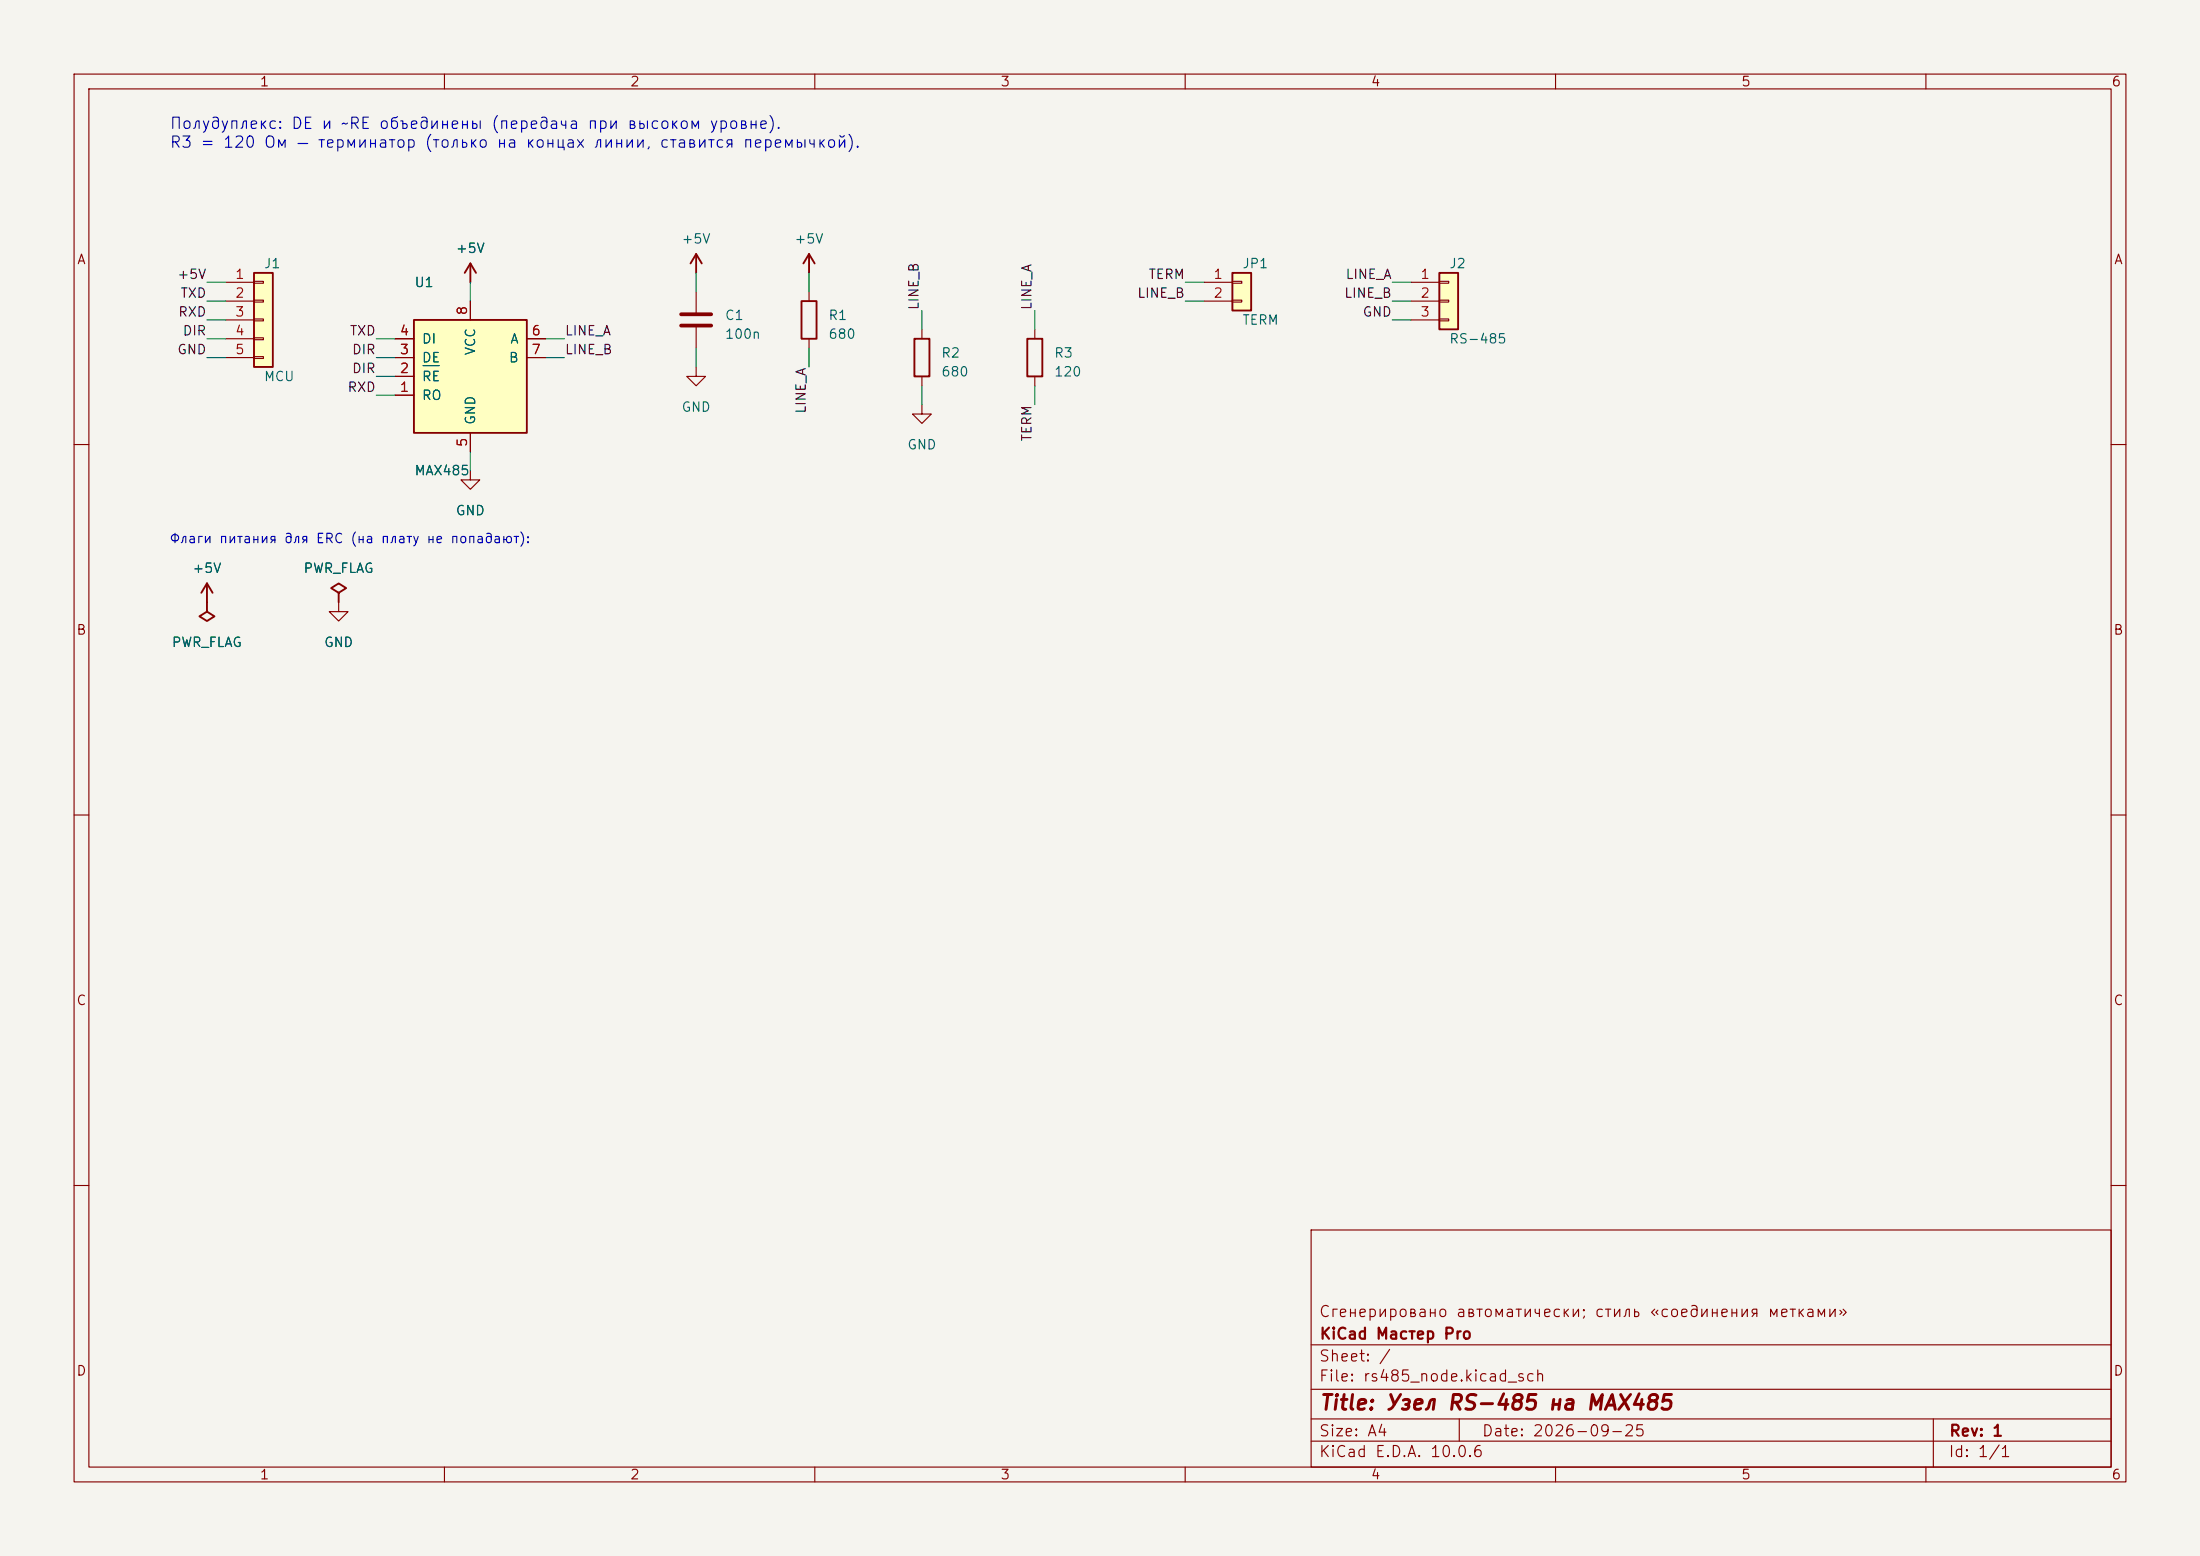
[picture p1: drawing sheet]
(kicad_sch (version 20231120) (generator "eeschema") (generator_version "8.0")
 (paper "A4")
 (title_block (title "Узел RS-485 на MAX485") (date "2026-09-25") (rev "1") (company "KiCad Мастер Pro") (comment 1 "Сгенерировано автоматически; стиль «соединения метками»"))
 (lib_symbols (symbol "KiCadMaster:Conn_01x05" (pin_numbers) (pin_names (offset 0) hide) (exclude_from_sim no) (in_bom yes) (on_board yes) (property "Reference" "J" (at 0 7.62 0) (effects (font (size 1.27 1.27)))) (property "Value" "Conn_01x05" (at 0 -7.62 0) (effects (font (size 1.27 1.27)))) (property "Footprint" "" (at 0 0 0) (effects (font (size 1.27 1.27)) hide)) (property "Datasheet" "~" (at 0 0 0) (effects (font (size 1.27 1.27)) hide)) (property "Description" "Разъём" (at 0 0 0) (effects (font (size 1.27 1.27)) hide)) (symbol "Conn_01x05_0_1" (rectangle (start -1.27 6.35) (end 1.27 -6.35) (stroke (width 0.254) (type default)) (fill (type background))) (rectangle (start -1.27 5.207) (end 0 4.953) (stroke (width 0.1524) (type default)) (fill (type none))) (rectangle (start -1.27 2.667) (end 0 2.413) (stroke (width 0.1524) (type default)) (fill (type none))) (rectangle (start -1.27 0.127) (end 0 -0.127) (stroke (width 0.1524) (type default)) (fill (type none))) (rectangle (start -1.27 -2.413) (end 0 -2.667) (stroke (width 0.1524) (type default)) (fill (type none))) (rectangle (start -1.27 -4.953) (end 0 -5.207) (stroke (width 0.1524) (type default)) (fill (type none)))) (symbol "Conn_01x05_1_1" (pin passive line (at -5.08 5.08 0) (length 3.81) (name "Pin_1" (effects (font (size 1.27 1.27)))) (number "1" (effects (font (size 1.27 1.27))))) (pin passive line (at -5.08 2.54 0) (length 3.81) (name "Pin_2" (effects (font (size 1.27 1.27)))) (number "2" (effects (font (size 1.27 1.27))))) (pin passive line (at -5.08 0 0) (length 3.81) (name "Pin_3" (effects (font (size 1.27 1.27)))) (number "3" (effects (font (size 1.27 1.27))))) (pin passive line (at -5.08 -2.54 0) (length 3.81) (name "Pin_4" (effects (font (size 1.27 1.27)))) (number "4" (effects (font (size 1.27 1.27))))) (pin passive line (at -5.08 -5.08 0) (length 3.81) (name "Pin_5" (effects (font (size 1.27 1.27)))) (number "5" (effects (font (size 1.27 1.27))))))) (symbol "KiCadMaster:MAX485" (pin_numbers) (pin_names (offset 1.016)) (exclude_from_sim no) (in_bom yes) (on_board yes) (property "Reference" "U" (at -7.62 12.7 0) (effects (font (size 1.27 1.27)))) (property "Value" "MAX485" (at -7.62 -12.7 0) (effects (font (size 1.27 1.27)))) (property "Footprint" "" (at 0 0 0) (effects (font (size 1.27 1.27)) hide)) (property "Datasheet" "~" (at 0 0 0) (effects (font (size 1.27 1.27)) hide)) (property "Description" "Приёмопередатчик RS-485, DIP-8" (at 0 0 0) (effects (font (size 1.27 1.27)) hide)) (property "ki_keywords" "rs485" (at 0 0 0) (effects (font (size 1.27 1.27)) hide)) (symbol "MAX485_0_1" (rectangle (start -7.62 7.62) (end 7.62 -7.62) (stroke (width 0.254) (type default)) (fill (type background)))) (symbol "MAX485_1_1" (pin input line (at -10.16 5.08 0) (length 2.54) (name "DI" (effects (font (size 1.27 1.27)))) (number "4" (effects (font (size 1.27 1.27))))) (pin input line (at -10.16 2.54 0) (length 2.54) (name "DE" (effects (font (size 1.27 1.27)))) (number "3" (effects (font (size 1.27 1.27))))) (pin input line (at -10.16 0 0) (length 2.54) (name "~{RE}" (effects (font (size 1.27 1.27)))) (number "2" (effects (font (size 1.27 1.27))))) (pin output line (at -10.16 -2.54 0) (length 2.54) (name "RO" (effects (font (size 1.27 1.27)))) (number "1" (effects (font (size 1.27 1.27))))) (pin bidirectional line (at 10.16 5.08 180) (length 2.54) (name "A" (effects (font (size 1.27 1.27)))) (number "6" (effects (font (size 1.27 1.27))))) (pin bidirectional line (at 10.16 2.54 180) (length 2.54) (name "B" (effects (font (size 1.27 1.27)))) (number "7" (effects (font (size 1.27 1.27))))) (pin power_in line (at 0 10.16 270) (length 2.54) (name "VCC" (effects (font (size 1.27 1.27)))) (number "8" (effects (font (size 1.27 1.27))))) (pin power_in line (at 0 -10.16 90) (length 2.54) (name "GND" (effects (font (size 1.27 1.27)))) (number "5" (effects (font (size 1.27 1.27))))))) (symbol "KiCadMaster:C" (pin_numbers hide) (pin_names (offset 0) hide) (exclude_from_sim no) (in_bom yes) (on_board yes) (property "Reference" "C" (at 3.81 0.635 0) (effects (font (size 1.27 1.27)))) (property "Value" "C" (at 3.81 -1.905 0) (effects (font (size 1.27 1.27)))) (property "Footprint" "" (at 0 0 0) (effects (font (size 1.27 1.27)) hide)) (property "Datasheet" "~" (at 0 0 0) (effects (font (size 1.27 1.27)) hide)) (property "Description" "Конденсатор" (at 0 0 0) (effects (font (size 1.27 1.27)) hide)) (symbol "C_0_1" (polyline (pts (xy -2.032 0.762) (xy 2.032 0.762)) (stroke (width 0.508) (type default)) (fill (type none))) (polyline (pts (xy -2.032 -0.762) (xy 2.032 -0.762)) (stroke (width 0.508) (type default)) (fill (type none)))) (symbol "C_1_1" (pin passive line (at 0 3.81 270) (length 3.048) (name "~" (effects (font (size 1.27 1.27)))) (number "1" (effects (font (size 1.27 1.27))))) (pin passive line (at 0 -3.81 90) (length 3.048) (name "~" (effects (font (size 1.27 1.27)))) (number "2" (effects (font (size 1.27 1.27))))))) (symbol "KiCadMaster:R" (pin_numbers hide) (pin_names (offset 0) hide) (exclude_from_sim no) (in_bom yes) (on_board yes) (property "Reference" "R" (at 2.54 0.635 0) (effects (font (size 1.27 1.27)))) (property "Value" "R" (at 2.54 -1.905 0) (effects (font (size 1.27 1.27)))) (property "Footprint" "" (at 0 0 0) (effects (font (size 1.27 1.27)) hide)) (property "Datasheet" "~" (at 0 0 0) (effects (font (size 1.27 1.27)) hide)) (property "Description" "Резистор" (at 0 0 0) (effects (font (size 1.27 1.27)) hide)) (symbol "R_0_1" (rectangle (start -1.016 -2.54) (end 1.016 2.54) (stroke (width 0.254) (type default)) (fill (type none)))) (symbol "R_1_1" (pin passive line (at 0 3.81 270) (length 1.27) (name "~" (effects (font (size 1.27 1.27)))) (number "1" (effects (font (size 1.27 1.27))))) (pin passive line (at 0 -3.81 90) (length 1.27) (name "~" (effects (font (size 1.27 1.27)))) (number "2" (effects (font (size 1.27 1.27))))))) (symbol "KiCadMaster:Conn_01x02" (pin_numbers) (pin_names (offset 0) hide) (exclude_from_sim no) (in_bom yes) (on_board yes) (property "Reference" "J" (at 0 5.08 0) (effects (font (size 1.27 1.27)))) (property "Value" "Conn_01x02" (at 0 -2.54 0) (effects (font (size 1.27 1.27)))) (property "Footprint" "" (at 0 0 0) (effects (font (size 1.27 1.27)) hide)) (property "Datasheet" "~" (at 0 0 0) (effects (font (size 1.27 1.27)) hide)) (property "Description" "Разъём" (at 0 0 0) (effects (font (size 1.27 1.27)) hide)) (symbol "Conn_01x02_0_1" (rectangle (start -1.27 3.81) (end 1.27 -1.27) (stroke (width 0.254) (type default)) (fill (type background))) (rectangle (start -1.27 2.667) (end 0 2.413) (stroke (width 0.1524) (type default)) (fill (type none))) (rectangle (start -1.27 0.127) (end 0 -0.127) (stroke (width 0.1524) (type default)) (fill (type none)))) (symbol "Conn_01x02_1_1" (pin passive line (at -5.08 2.54 0) (length 3.81) (name "Pin_1" (effects (font (size 1.27 1.27)))) (number "1" (effects (font (size 1.27 1.27))))) (pin passive line (at -5.08 0 0) (length 3.81) (name "Pin_2" (effects (font (size 1.27 1.27)))) (number "2" (effects (font (size 1.27 1.27))))))) (symbol "KiCadMaster:Conn_01x03" (pin_numbers) (pin_names (offset 0) hide) (exclude_from_sim no) (in_bom yes) (on_board yes) (property "Reference" "J" (at 0 5.08 0) (effects (font (size 1.27 1.27)))) (property "Value" "Conn_01x03" (at 0 -5.08 0) (effects (font (size 1.27 1.27)))) (property "Footprint" "" (at 0 0 0) (effects (font (size 1.27 1.27)) hide)) (property "Datasheet" "~" (at 0 0 0) (effects (font (size 1.27 1.27)) hide)) (property "Description" "Разъём" (at 0 0 0) (effects (font (size 1.27 1.27)) hide)) (symbol "Conn_01x03_0_1" (rectangle (start -1.27 3.81) (end 1.27 -3.81) (stroke (width 0.254) (type default)) (fill (type background))) (rectangle (start -1.27 2.667) (end 0 2.413) (stroke (width 0.1524) (type default)) (fill (type none))) (rectangle (start -1.27 0.127) (end 0 -0.127) (stroke (width 0.1524) (type default)) (fill (type none))) (rectangle (start -1.27 -2.413) (end 0 -2.667) (stroke (width 0.1524) (type default)) (fill (type none)))) (symbol "Conn_01x03_1_1" (pin passive line (at -5.08 2.54 0) (length 3.81) (name "Pin_1" (effects (font (size 1.27 1.27)))) (number "1" (effects (font (size 1.27 1.27))))) (pin passive line (at -5.08 0 0) (length 3.81) (name "Pin_2" (effects (font (size 1.27 1.27)))) (number "2" (effects (font (size 1.27 1.27))))) (pin passive line (at -5.08 -2.54 0) (length 3.81) (name "Pin_3" (effects (font (size 1.27 1.27)))) (number "3" (effects (font (size 1.27 1.27))))))) (symbol "KiCadMaster:+5V" (power) (pin_numbers hide) (pin_names (offset 0) hide) (exclude_from_sim no) (in_bom yes) (on_board yes) (property "Reference" "#PWR" (at 0 -3.81 0) (effects (font (size 1.27 1.27)) hide)) (property "Value" "+5V" (at 0 3.556 0) (effects (font (size 1.27 1.27)))) (property "Footprint" "" (at 0 0 0) (effects (font (size 1.27 1.27)) hide)) (property "Datasheet" "~" (at 0 0 0) (effects (font (size 1.27 1.27)) hide)) (property "Description" "Символ питания: +5V" (at 0 0 0) (effects (font (size 1.27 1.27)) hide)) (symbol "+5V_0_1" (polyline (pts (xy -0.762 1.27) (xy 0 2.54)) (stroke (width 0.254) (type default)) (fill (type none))) (polyline (pts (xy 0 0) (xy 0 2.54)) (stroke (width 0.254) (type default)) (fill (type none))) (polyline (pts (xy 0 2.54) (xy 0.762 1.27)) (stroke (width 0.254) (type default)) (fill (type none)))) (symbol "+5V_1_1" (pin power_in line (at 0 0 90) (length 0) hide (name "+5V" (effects (font (size 1.27 1.27)))) (number "1" (effects (font (size 1.27 1.27))))))) (symbol "KiCadMaster:GND" (power) (pin_numbers hide) (pin_names (offset 0) hide) (exclude_from_sim no) (in_bom yes) (on_board yes) (property "Reference" "#PWR" (at 0 -6.35 0) (effects (font (size 1.27 1.27)) hide)) (property "Value" "GND" (at 0 -3.81 0) (effects (font (size 1.27 1.27)))) (property "Footprint" "" (at 0 0 0) (effects (font (size 1.27 1.27)) hide)) (property "Datasheet" "~" (at 0 0 0) (effects (font (size 1.27 1.27)) hide)) (property "Description" "Символ питания: GND" (at 0 0 0) (effects (font (size 1.27 1.27)) hide)) (symbol "GND_0_1" (polyline (pts (xy 0 0) (xy 0 -1.27) (xy 1.27 -1.27) (xy 0 -2.54) (xy -1.27 -1.27) (xy 0 -1.27)) (stroke (width 0) (type default)) (fill (type none)))) (symbol "GND_1_1" (pin power_in line (at 0 0 270) (length 0) hide (name "GND" (effects (font (size 1.27 1.27)))) (number "1" (effects (font (size 1.27 1.27))))))) (symbol "KiCadMaster:PWR_FLAG" (power) (pin_numbers hide) (pin_names (offset 0) hide) (exclude_from_sim no) (in_bom yes) (on_board yes) (property "Reference" "#FLG" (at 0 1.905 0) (effects (font (size 1.27 1.27)) hide)) (property "Value" "PWR_FLAG" (at 0 3.81 0) (effects (font (size 1.27 1.27)))) (property "Footprint" "" (at 0 0 0) (effects (font (size 1.27 1.27)) hide)) (property "Datasheet" "~" (at 0 0 0) (effects (font (size 1.27 1.27)) hide)) (property "Description" "Флаг: цепь запитана извне (для ERC)" (at 0 0 0) (effects (font (size 1.27 1.27)) hide)) (symbol "PWR_FLAG_0_1" (polyline (pts (xy 0 0) (xy 0 1.27) (xy -1.016 1.905) (xy 0 2.54) (xy 1.016 1.905) (xy 0 1.27)) (stroke (width 0.254) (type default)) (fill (type none)))) (symbol "PWR_FLAG_1_1" (pin power_out line (at 0 0 90) (length 0) hide (name "pwr" (effects (font (size 1.27 1.27)))) (number "1" (effects (font (size 1.27 1.27))))))))
 (symbol (lib_id "KiCadMaster:Conn_01x05") (at 35.56 43.18 0) (unit 1) (exclude_from_sim no) (in_bom yes) (on_board yes) (dnp no) (property "Reference" "J1" (at 35.56 35.56 0) (effects (font (size 1.27 1.27)) (justify left))) (property "Value" "MCU" (at 35.56 50.8 0) (effects (font (size 1.27 1.27)) (justify left))) (property "Footprint" "Connector_PinHeader_2.54mm:PinHeader_1x05_P2.54mm_Vertical" (at 35.56 43.18 0) (effects (font (size 1.27 1.27)) hide)) (property "Datasheet" "~" (at 35.56 43.18 0) (effects (font (size 1.27 1.27)) hide)) (property "Description" "К микроконтроллеру" (at 35.56 43.18 0) (effects (font (size 1.27 1.27)) hide)) (pin "1") (pin "2") (pin "3") (pin "4") (pin "5"))
 (wire (pts (xy 30.48 38.1) (xy 27.94 38.1)) (stroke (width 0) (type default)))
 (label "+5V" (at 27.94 38.1 180) (fields_autoplaced yes) (effects (font (size 1.27 1.27)) (justify right bottom)))
 (wire (pts (xy 30.48 40.64) (xy 27.94 40.64)) (stroke (width 0) (type default)))
 (label "TXD" (at 27.94 40.64 180) (fields_autoplaced yes) (effects (font (size 1.27 1.27)) (justify right bottom)))
 (wire (pts (xy 30.48 43.18) (xy 27.94 43.18)) (stroke (width 0) (type default)))
 (label "RXD" (at 27.94 43.18 180) (fields_autoplaced yes) (effects (font (size 1.27 1.27)) (justify right bottom)))
 (wire (pts (xy 30.48 45.72) (xy 27.94 45.72)) (stroke (width 0) (type default)))
 (label "DIR" (at 27.94 45.72 180) (fields_autoplaced yes) (effects (font (size 1.27 1.27)) (justify right bottom)))
 (wire (pts (xy 30.48 48.26) (xy 27.94 48.26)) (stroke (width 0) (type default)))
 (label "GND" (at 27.94 48.26 180) (fields_autoplaced yes) (effects (font (size 1.27 1.27)) (justify right bottom)))
 (symbol (lib_id "KiCadMaster:MAX485") (at 63.5 50.8 0) (unit 1) (exclude_from_sim no) (in_bom yes) (on_board yes) (dnp no) (property "Reference" "U1" (at 55.88 38.1 0) (effects (font (size 1.27 1.27)) (justify left))) (property "Value" "MAX485" (at 55.88 63.5 0) (effects (font (size 1.27 1.27)) (justify left))) (property "Footprint" "Package_DIP:DIP-8_W7.62mm" (at 63.5 50.8 0) (effects (font (size 1.27 1.27)) hide)) (property "Datasheet" "~" (at 63.5 50.8 0) (effects (font (size 1.27 1.27)) hide)) (property "Description" "Приёмопередатчик" (at 63.5 50.8 0) (effects (font (size 1.27 1.27)) hide)) (pin "4") (pin "3") (pin "2") (pin "1") (pin "6") (pin "7") (pin "8") (pin "5"))
 (wire (pts (xy 53.34 45.72) (xy 50.8 45.72)) (stroke (width 0) (type default)))
 (label "TXD" (at 50.8 45.72 180) (fields_autoplaced yes) (effects (font (size 1.27 1.27)) (justify right bottom)))
 (wire (pts (xy 53.34 48.26) (xy 50.8 48.26)) (stroke (width 0) (type default)))
 (label "DIR" (at 50.8 48.26 180) (fields_autoplaced yes) (effects (font (size 1.27 1.27)) (justify right bottom)))
 (wire (pts (xy 53.34 50.8) (xy 50.8 50.8)) (stroke (width 0) (type default)))
 (label "DIR" (at 50.8 50.8 180) (fields_autoplaced yes) (effects (font (size 1.27 1.27)) (justify right bottom)))
 (wire (pts (xy 53.34 53.34) (xy 50.8 53.34)) (stroke (width 0) (type default)))
 (label "RXD" (at 50.8 53.34 180) (fields_autoplaced yes) (effects (font (size 1.27 1.27)) (justify right bottom)))
 (wire (pts (xy 73.66 45.72) (xy 76.2 45.72)) (stroke (width 0) (type default)))
 (label "LINE_A" (at 76.2 45.72 0) (fields_autoplaced yes) (effects (font (size 1.27 1.27)) (justify left bottom)))
 (wire (pts (xy 73.66 48.26) (xy 76.2 48.26)) (stroke (width 0) (type default)))
 (label "LINE_B" (at 76.2 48.26 0) (fields_autoplaced yes) (effects (font (size 1.27 1.27)) (justify left bottom)))
 (wire (pts (xy 63.5 40.64) (xy 63.5 38.1)) (stroke (width 0) (type default)))
 (symbol (lib_id "KiCadMaster:+5V") (at 63.5 38.1 0) (unit 1) (exclude_from_sim no) (in_bom yes) (on_board yes) (dnp no) (property "Reference" "#PWR01" (at 63.5 38.1 0) (effects (font (size 1.27 1.27)) hide)) (property "Value" "+5V" (at 63.5 33.5 0) (effects (font (size 1.27 1.27)))) (property "Footprint" "" (at 63.5 38.1 0) (effects (font (size 1.27 1.27)) hide)) (property "Datasheet" "" (at 63.5 38.1 0) (effects (font (size 1.27 1.27)) hide)) (property "Description" "" (at 63.5 38.1 0) (effects (font (size 1.27 1.27)) hide)) (pin "1"))
 (wire (pts (xy 63.5 60.96) (xy 63.5 63.5)) (stroke (width 0) (type default)))
 (symbol (lib_id "KiCadMaster:GND") (at 63.5 63.5 0) (unit 1) (exclude_from_sim no) (in_bom yes) (on_board yes) (dnp no) (property "Reference" "#PWR02" (at 63.5 63.5 0) (effects (font (size 1.27 1.27)) hide)) (property "Value" "GND" (at 63.5 68.9 0) (effects (font (size 1.27 1.27)))) (property "Footprint" "" (at 63.5 63.5 0) (effects (font (size 1.27 1.27)) hide)) (property "Datasheet" "" (at 63.5 63.5 0) (effects (font (size 1.27 1.27)) hide)) (property "Description" "" (at 63.5 63.5 0) (effects (font (size 1.27 1.27)) hide)) (pin "1"))
 (symbol (lib_id "KiCadMaster:C") (at 93.98 43.18 0) (unit 1) (exclude_from_sim no) (in_bom yes) (on_board yes) (dnp no) (property "Reference" "C1" (at 97.79 42.545 0) (effects (font (size 1.27 1.27)) (justify left))) (property "Value" "100n" (at 97.79 45.085 0) (effects (font (size 1.27 1.27)) (justify left))) (property "Footprint" "Capacitor_SMD:C_0805_2012Metric" (at 93.98 43.18 0) (effects (font (size 1.27 1.27)) hide)) (property "Datasheet" "~" (at 93.98 43.18 0) (effects (font (size 1.27 1.27)) hide)) (property "Description" "Развязка" (at 93.98 43.18 0) (effects (font (size 1.27 1.27)) hide)) (pin "1") (pin "2"))
 (wire (pts (xy 93.98 39.37) (xy 93.98 36.83)) (stroke (width 0) (type default)))
 (symbol (lib_id "KiCadMaster:+5V") (at 93.98 36.83 0) (unit 1) (exclude_from_sim no) (in_bom yes) (on_board yes) (dnp no) (property "Reference" "#PWR03" (at 93.98 36.83 0) (effects (font (size 1.27 1.27)) hide)) (property "Value" "+5V" (at 93.98 32.23 0) (effects (font (size 1.27 1.27)))) (property "Footprint" "" (at 93.98 36.83 0) (effects (font (size 1.27 1.27)) hide)) (property "Datasheet" "" (at 93.98 36.83 0) (effects (font (size 1.27 1.27)) hide)) (property "Description" "" (at 93.98 36.83 0) (effects (font (size 1.27 1.27)) hide)) (pin "1"))
 (wire (pts (xy 93.98 46.99) (xy 93.98 49.53)) (stroke (width 0) (type default)))
 (symbol (lib_id "KiCadMaster:GND") (at 93.98 49.53 0) (unit 1) (exclude_from_sim no) (in_bom yes) (on_board yes) (dnp no) (property "Reference" "#PWR04" (at 93.98 49.53 0) (effects (font (size 1.27 1.27)) hide)) (property "Value" "GND" (at 93.98 54.93 0) (effects (font (size 1.27 1.27)))) (property "Footprint" "" (at 93.98 49.53 0) (effects (font (size 1.27 1.27)) hide)) (property "Datasheet" "" (at 93.98 49.53 0) (effects (font (size 1.27 1.27)) hide)) (property "Description" "" (at 93.98 49.53 0) (effects (font (size 1.27 1.27)) hide)) (pin "1"))
 (symbol (lib_id "KiCadMaster:R") (at 109.22 43.18 0) (unit 1) (exclude_from_sim no) (in_bom yes) (on_board yes) (dnp no) (property "Reference" "R1" (at 111.76 42.545 0) (effects (font (size 1.27 1.27)) (justify left))) (property "Value" "680" (at 111.76 45.085 0) (effects (font (size 1.27 1.27)) (justify left))) (property "Footprint" "Resistor_SMD:R_0805_2012Metric" (at 109.22 43.18 0) (effects (font (size 1.27 1.27)) hide)) (property "Datasheet" "~" (at 109.22 43.18 0) (effects (font (size 1.27 1.27)) hide)) (property "Description" "Смещение линии (fail-safe)" (at 109.22 43.18 0) (effects (font (size 1.27 1.27)) hide)) (pin "1") (pin "2"))
 (wire (pts (xy 109.22 39.37) (xy 109.22 36.83)) (stroke (width 0) (type default)))
 (symbol (lib_id "KiCadMaster:+5V") (at 109.22 36.83 0) (unit 1) (exclude_from_sim no) (in_bom yes) (on_board yes) (dnp no) (property "Reference" "#PWR05" (at 109.22 36.83 0) (effects (font (size 1.27 1.27)) hide)) (property "Value" "+5V" (at 109.22 32.23 0) (effects (font (size 1.27 1.27)))) (property "Footprint" "" (at 109.22 36.83 0) (effects (font (size 1.27 1.27)) hide)) (property "Datasheet" "" (at 109.22 36.83 0) (effects (font (size 1.27 1.27)) hide)) (property "Description" "" (at 109.22 36.83 0) (effects (font (size 1.27 1.27)) hide)) (pin "1"))
 (wire (pts (xy 109.22 46.99) (xy 109.22 49.53)) (stroke (width 0) (type default)))
 (label "LINE_A" (at 109.22 49.53 270) (fields_autoplaced yes) (effects (font (size 1.27 1.27)) (justify right bottom)))
 (symbol (lib_id "KiCadMaster:R") (at 124.46 48.26 0) (unit 1) (exclude_from_sim no) (in_bom yes) (on_board yes) (dnp no) (property "Reference" "R2" (at 127 47.625 0) (effects (font (size 1.27 1.27)) (justify left))) (property "Value" "680" (at 127 50.165 0) (effects (font (size 1.27 1.27)) (justify left))) (property "Footprint" "Resistor_SMD:R_0805_2012Metric" (at 124.46 48.26 0) (effects (font (size 1.27 1.27)) hide)) (property "Datasheet" "~" (at 124.46 48.26 0) (effects (font (size 1.27 1.27)) hide)) (property "Description" "Смещение линии (fail-safe)" (at 124.46 48.26 0) (effects (font (size 1.27 1.27)) hide)) (pin "1") (pin "2"))
 (wire (pts (xy 124.46 44.45) (xy 124.46 41.91)) (stroke (width 0) (type default)))
 (label "LINE_B" (at 124.46 41.91 90) (fields_autoplaced yes) (effects (font (size 1.27 1.27)) (justify left bottom)))
 (wire (pts (xy 124.46 52.07) (xy 124.46 54.61)) (stroke (width 0) (type default)))
 (symbol (lib_id "KiCadMaster:GND") (at 124.46 54.61 0) (unit 1) (exclude_from_sim no) (in_bom yes) (on_board yes) (dnp no) (property "Reference" "#PWR06" (at 124.46 54.61 0) (effects (font (size 1.27 1.27)) hide)) (property "Value" "GND" (at 124.46 60.01 0) (effects (font (size 1.27 1.27)))) (property "Footprint" "" (at 124.46 54.61 0) (effects (font (size 1.27 1.27)) hide)) (property "Datasheet" "" (at 124.46 54.61 0) (effects (font (size 1.27 1.27)) hide)) (property "Description" "" (at 124.46 54.61 0) (effects (font (size 1.27 1.27)) hide)) (pin "1"))
 (symbol (lib_id "KiCadMaster:R") (at 139.7 48.26 0) (unit 1) (exclude_from_sim no) (in_bom yes) (on_board yes) (dnp no) (property "Reference" "R3" (at 142.24 47.625 0) (effects (font (size 1.27 1.27)) (justify left))) (property "Value" "120" (at 142.24 50.165 0) (effects (font (size 1.27 1.27)) (justify left))) (property "Footprint" "Resistor_SMD:R_0805_2012Metric" (at 139.7 48.26 0) (effects (font (size 1.27 1.27)) hide)) (property "Datasheet" "~" (at 139.7 48.26 0) (effects (font (size 1.27 1.27)) hide)) (property "Description" "Терминатор" (at 139.7 48.26 0) (effects (font (size 1.27 1.27)) hide)) (pin "1") (pin "2"))
 (wire (pts (xy 139.7 44.45) (xy 139.7 41.91)) (stroke (width 0) (type default)))
 (label "LINE_A" (at 139.7 41.91 90) (fields_autoplaced yes) (effects (font (size 1.27 1.27)) (justify left bottom)))
 (wire (pts (xy 139.7 52.07) (xy 139.7 54.61)) (stroke (width 0) (type default)))
 (label "TERM" (at 139.7 54.61 270) (fields_autoplaced yes) (effects (font (size 1.27 1.27)) (justify right bottom)))
 (symbol (lib_id "KiCadMaster:Conn_01x02") (at 167.64 40.64 0) (unit 1) (exclude_from_sim no) (in_bom yes) (on_board yes) (dnp no) (property "Reference" "JP1" (at 167.64 35.56 0) (effects (font (size 1.27 1.27)) (justify left))) (property "Value" "TERM" (at 167.64 43.18 0) (effects (font (size 1.27 1.27)) (justify left))) (property "Footprint" "Connector_PinHeader_2.54mm:PinHeader_1x02_P2.54mm_Vertical" (at 167.64 40.64 0) (effects (font (size 1.27 1.27)) hide)) (property "Datasheet" "~" (at 167.64 40.64 0) (effects (font (size 1.27 1.27)) hide)) (property "Description" "Перемычка терминатора" (at 167.64 40.64 0) (effects (font (size 1.27 1.27)) hide)) (pin "1") (pin "2"))
 (wire (pts (xy 162.56 38.1) (xy 160.02 38.1)) (stroke (width 0) (type default)))
 (label "TERM" (at 160.02 38.1 180) (fields_autoplaced yes) (effects (font (size 1.27 1.27)) (justify right bottom)))
 (wire (pts (xy 162.56 40.64) (xy 160.02 40.64)) (stroke (width 0) (type default)))
 (label "LINE_B" (at 160.02 40.64 180) (fields_autoplaced yes) (effects (font (size 1.27 1.27)) (justify right bottom)))
 (symbol (lib_id "KiCadMaster:Conn_01x03") (at 195.58 40.64 0) (unit 1) (exclude_from_sim no) (in_bom yes) (on_board yes) (dnp no) (property "Reference" "J2" (at 195.58 35.56 0) (effects (font (size 1.27 1.27)) (justify left))) (property "Value" "RS-485" (at 195.58 45.72 0) (effects (font (size 1.27 1.27)) (justify left))) (property "Footprint" "TerminalBlock_Phoenix:TerminalBlock_Phoenix_MKDS-1,5-3_1x03_P5.08mm_Horizontal" (at 195.58 40.64 0) (effects (font (size 1.27 1.27)) hide)) (property "Datasheet" "~" (at 195.58 40.64 0) (effects (font (size 1.27 1.27)) hide)) (property "Description" "Линия A, B, GND" (at 195.58 40.64 0) (effects (font (size 1.27 1.27)) hide)) (pin "1") (pin "2") (pin "3"))
 (wire (pts (xy 190.5 38.1) (xy 187.96 38.1)) (stroke (width 0) (type default)))
 (label "LINE_A" (at 187.96 38.1 180) (fields_autoplaced yes) (effects (font (size 1.27 1.27)) (justify right bottom)))
 (wire (pts (xy 190.5 40.64) (xy 187.96 40.64)) (stroke (width 0) (type default)))
 (label "LINE_B" (at 187.96 40.64 180) (fields_autoplaced yes) (effects (font (size 1.27 1.27)) (justify right bottom)))
 (wire (pts (xy 190.5 43.18) (xy 187.96 43.18)) (stroke (width 0) (type default)))
 (label "GND" (at 187.96 43.18 180) (fields_autoplaced yes) (effects (font (size 1.27 1.27)) (justify right bottom)))
 (text "Флаги питания для ERC (на плату не попадают):" (exclude_from_sim no) (at 22.86 73.66 0) (effects (font (size 1.27 1.27)) (justify left bottom)))
 (symbol (lib_id "KiCadMaster:+5V") (at 27.94 81.28 0) (unit 1) (exclude_from_sim no) (in_bom yes) (on_board yes) (dnp no) (property "Reference" "#PWR07" (at 27.94 81.28 0) (effects (font (size 1.27 1.27)) hide)) (property "Value" "+5V" (at 27.94 76.68 0) (effects (font (size 1.27 1.27)))) (property "Footprint" "" (at 27.94 81.28 0) (effects (font (size 1.27 1.27)) hide)) (property "Datasheet" "" (at 27.94 81.28 0) (effects (font (size 1.27 1.27)) hide)) (property "Description" "" (at 27.94 81.28 0) (effects (font (size 1.27 1.27)) hide)) (pin "1"))
 (symbol (lib_id "KiCadMaster:PWR_FLAG") (at 27.94 81.28 180) (unit 1) (exclude_from_sim no) (in_bom yes) (on_board yes) (dnp no) (property "Reference" "#FLG08" (at 27.94 81.28 0) (effects (font (size 1.27 1.27)) hide)) (property "Value" "PWR_FLAG" (at 27.94 86.68 0) (effects (font (size 1.27 1.27)))) (property "Footprint" "" (at 27.94 81.28 0) (effects (font (size 1.27 1.27)) hide)) (property "Datasheet" "" (at 27.94 81.28 0) (effects (font (size 1.27 1.27)) hide)) (property "Description" "" (at 27.94 81.28 0) (effects (font (size 1.27 1.27)) hide)) (pin "1"))
 (symbol (lib_id "KiCadMaster:GND") (at 45.72 81.28 0) (unit 1) (exclude_from_sim no) (in_bom yes) (on_board yes) (dnp no) (property "Reference" "#PWR09" (at 45.72 81.28 0) (effects (font (size 1.27 1.27)) hide)) (property "Value" "GND" (at 45.72 86.68 0) (effects (font (size 1.27 1.27)))) (property "Footprint" "" (at 45.72 81.28 0) (effects (font (size 1.27 1.27)) hide)) (property "Datasheet" "" (at 45.72 81.28 0) (effects (font (size 1.27 1.27)) hide)) (property "Description" "" (at 45.72 81.28 0) (effects (font (size 1.27 1.27)) hide)) (pin "1"))
 (symbol (lib_id "KiCadMaster:PWR_FLAG") (at 45.72 81.28 0) (unit 1) (exclude_from_sim no) (in_bom yes) (on_board yes) (dnp no) (property "Reference" "#FLG10" (at 45.72 81.28 0) (effects (font (size 1.27 1.27)) hide)) (property "Value" "PWR_FLAG" (at 45.72 76.68 0) (effects (font (size 1.27 1.27)))) (property "Footprint" "" (at 45.72 81.28 0) (effects (font (size 1.27 1.27)) hide)) (property "Datasheet" "" (at 45.72 81.28 0) (effects (font (size 1.27 1.27)) hide)) (property "Description" "" (at 45.72 81.28 0) (effects (font (size 1.27 1.27)) hide)) (pin "1"))
 (text "Полудуплекс: DE и ~RE объединены (передача при высоком уровне)." (exclude_from_sim no) (at 22.86 17.78 0) (effects (font (size 1.524 1.524)) (justify left bottom)))
 (text "R3 = 120 Ом — терминатор (только на концах линии, ставится перемычкой)." (exclude_from_sim no) (at 22.86 20.32 0) (effects (font (size 1.524 1.524)) (justify left bottom)))
 (sheet_instances (path "" (page "1"))))
